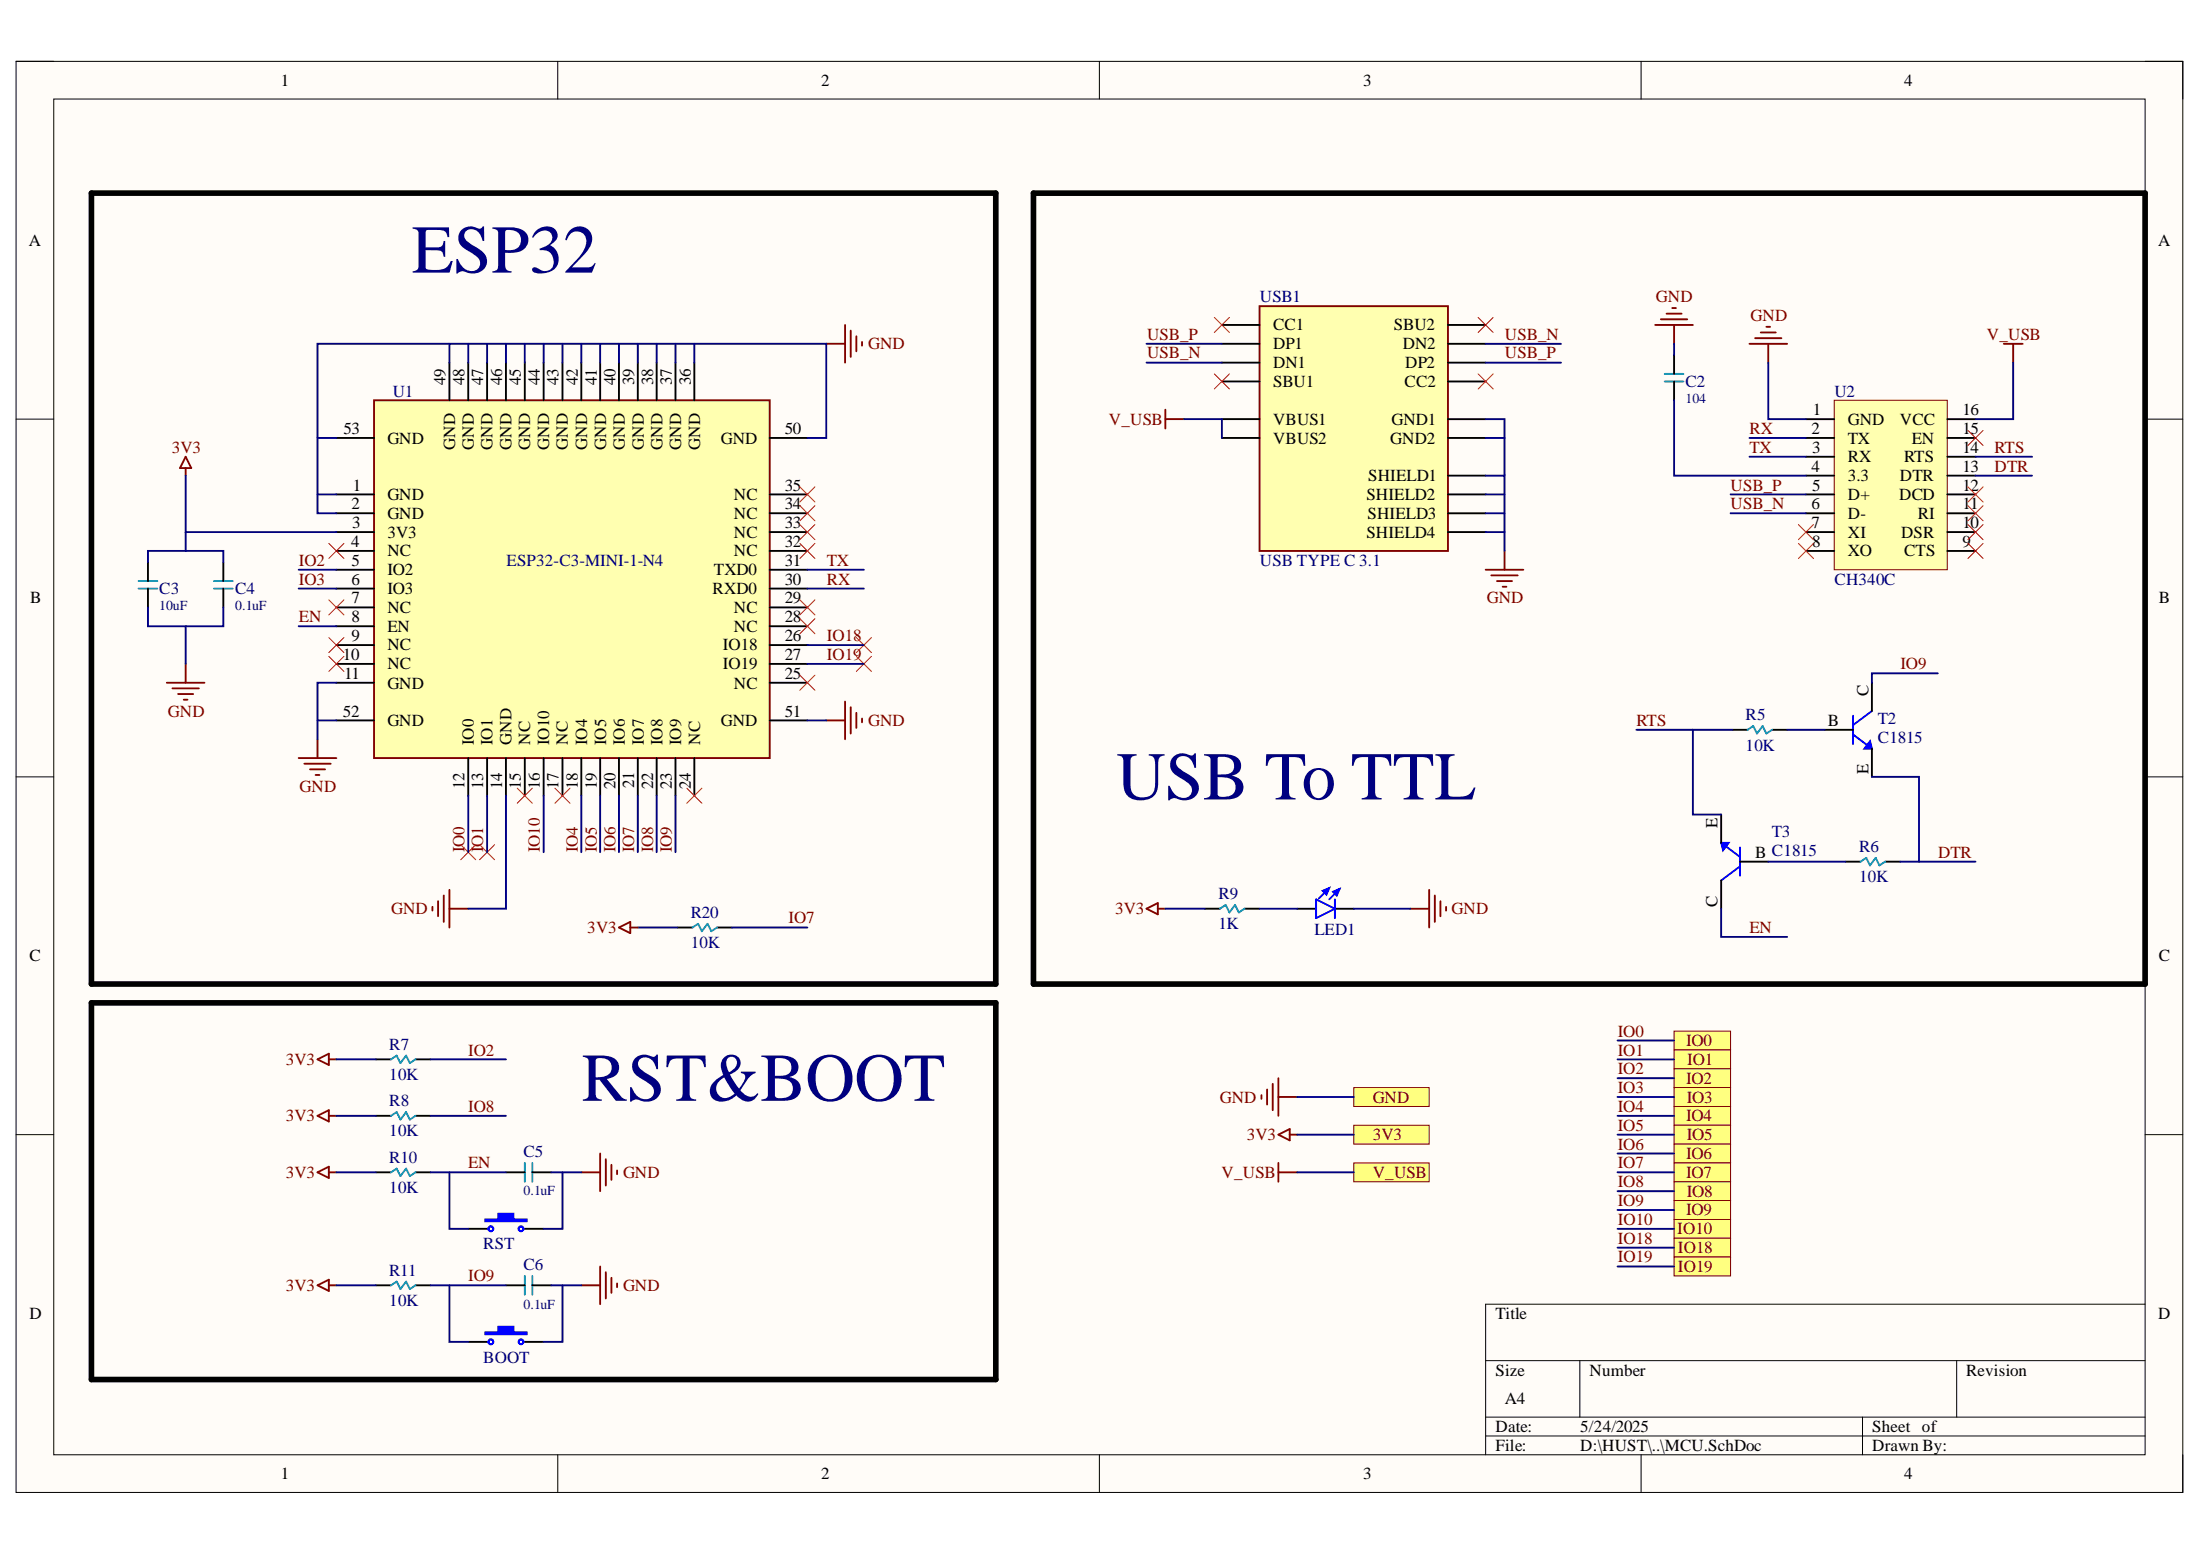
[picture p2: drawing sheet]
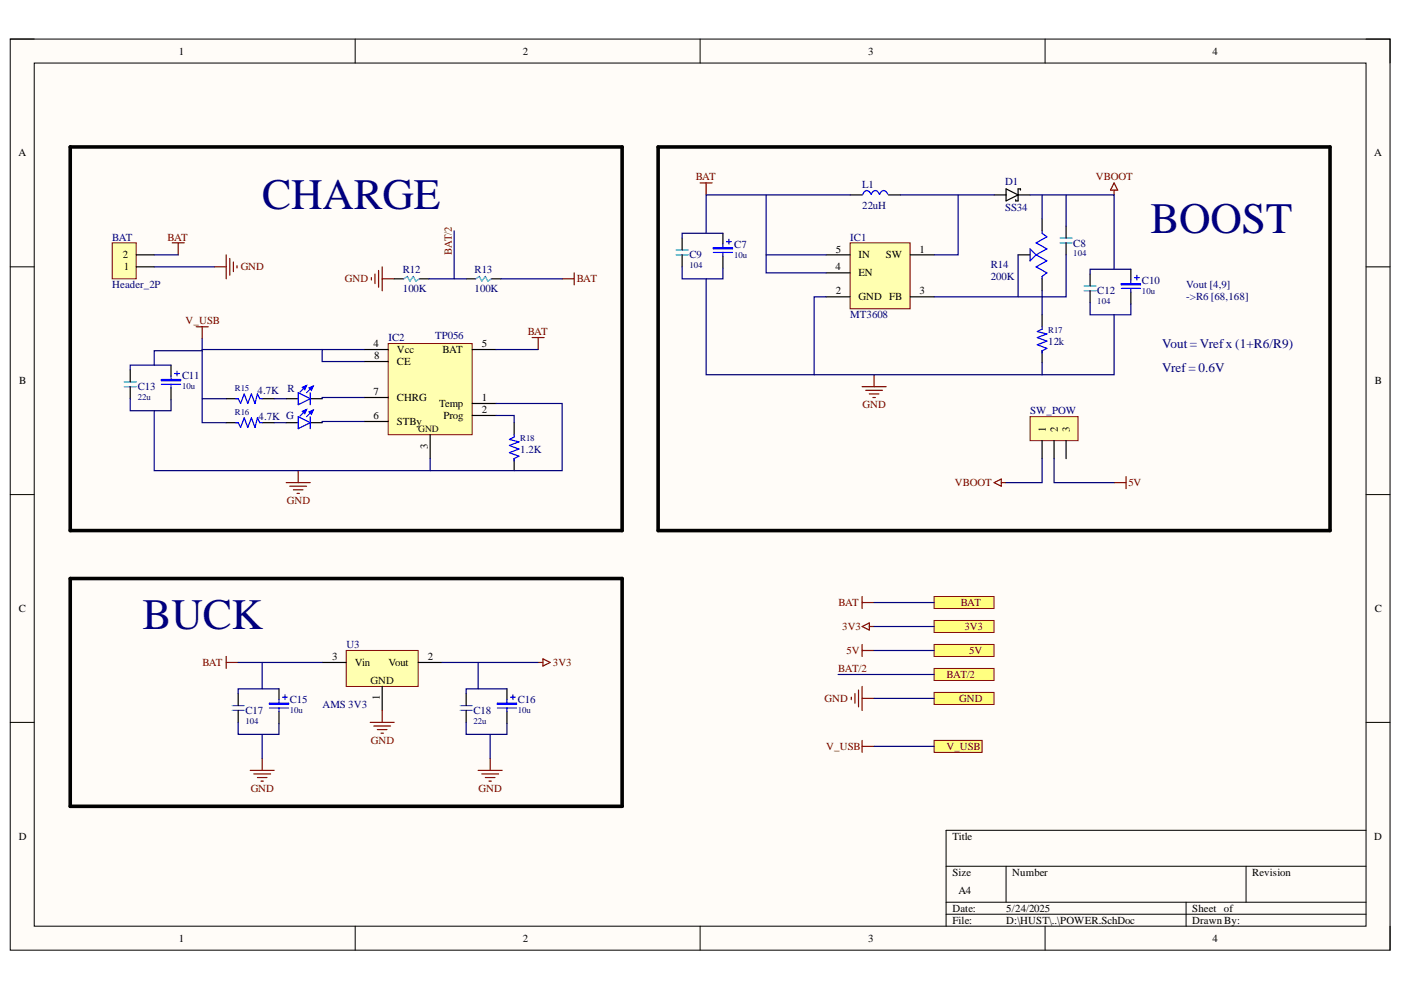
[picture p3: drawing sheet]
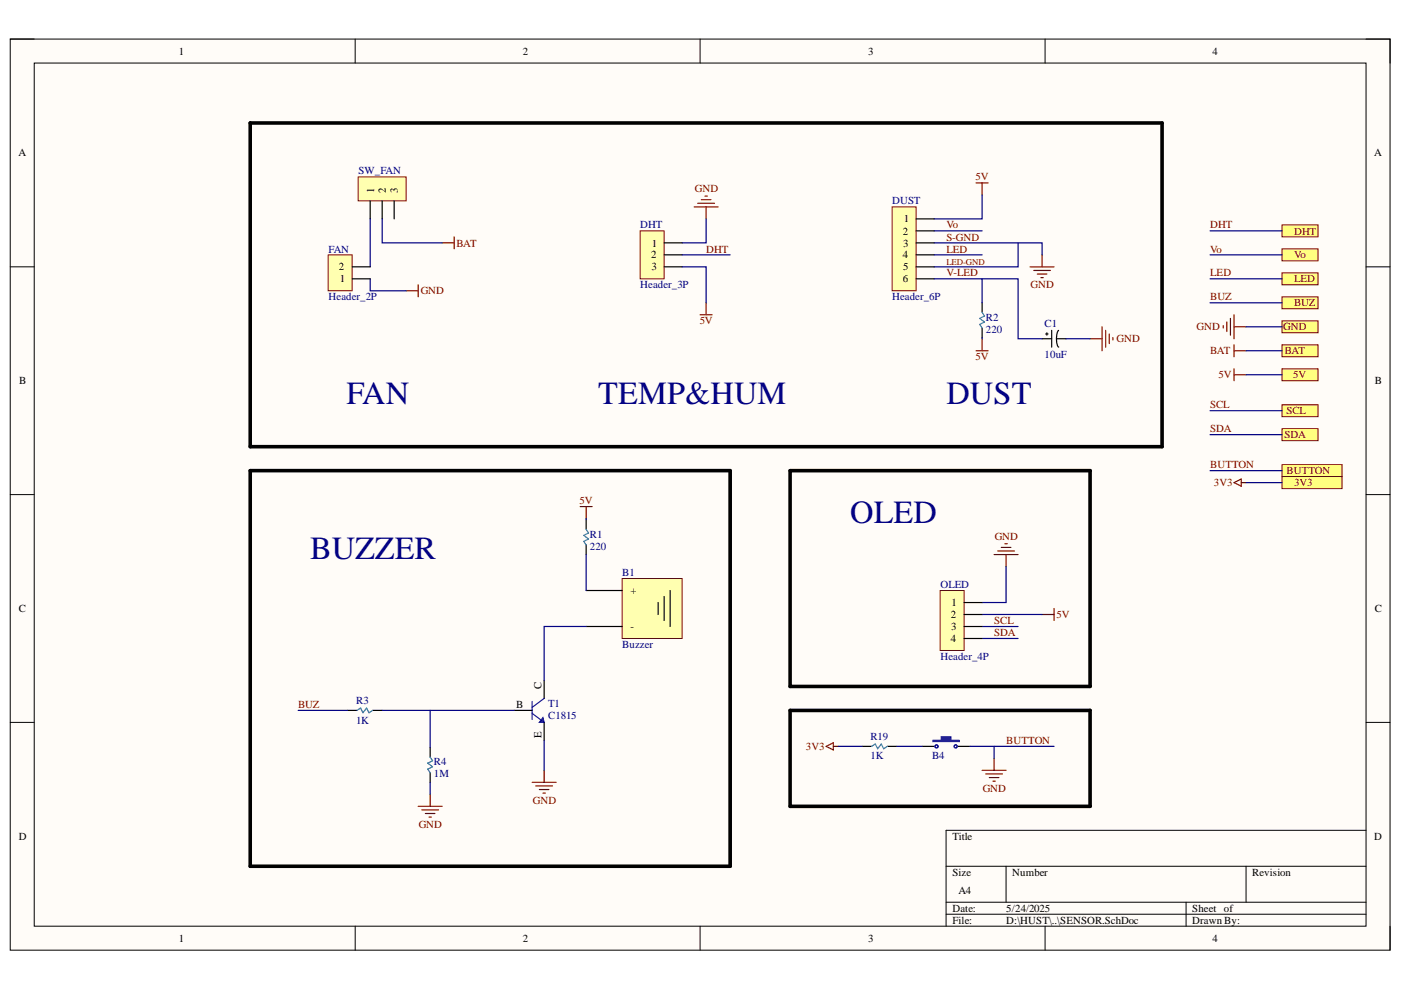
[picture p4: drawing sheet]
# Altium project PCB_Project.PrjPcb
4 sheets, 62 parts. Net scope: hierarchical (ports join the sheet entries above them; power ports are global).
Board file: AIR_QUALITY.PcbDoc
Sheets:
  AIR_QUALITY.SchDoc
    Designator = SENSOR.SchDoc
    Designator = POWER.SchDoc
    MCU.SchDoc = MCU.SchDoc

## Sheet AIR_QUALITY.SchDoc
size A4; SheetNumber: 1; SheetTotal: 4

### Sub-sheets
Designator = SENSOR.SchDoc: DHT, Vo, LED, BUZ, GND, BAT, 5V, SCL, SDA, BUTTON, 3V3
Designator = POWER.SchDoc: 5V, BAT/2, BAT, 3V3, GND, V_USB
MCU.SchDoc = MCU.SchDoc: GND, 3V3, V_USB, IO0, IO1, IO2, IO3, IO4, IO5, IO6, IO7, IO8, IO9, IO10, IO18, IO19

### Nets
3V3: sheet Designator/3V3, sheet Designator/3V3, sheet MCU.SchDoc/3V3
5V: sheet Designator/5V, sheet Designator/5V
BAT: sheet Designator/BAT, sheet Designator/BAT
BUTTON: sheet Designator/GND, sheet Designator/BUTTON, sheet Designator/GND, sheet MCU.SchDoc/GND, sheet MCU.SchDoc/IO10  [also labelled GND]
V_USB: sheet Designator/V_USB, sheet MCU.SchDoc/V_USB
BAT/2: sheet Designator/BAT/2, sheet MCU.SchDoc/IO3
BUZ: sheet Designator/BUZ, sheet MCU.SchDoc/IO18
DHT: sheet Designator/DHT, sheet MCU.SchDoc/IO6
LED: sheet Designator/LED, sheet MCU.SchDoc/IO5  [project net IO5]
SCL: sheet Designator/SCL, sheet MCU.SchDoc/IO7  [project net IO7]
SDA: sheet Designator/SDA, sheet MCU.SchDoc/IO8  [project net IO8]
Vo: sheet Designator/Vo, sheet MCU.SchDoc/IO4  [project net IO4]

## Sheet SENSOR.SchDoc
size A4; SheetNumber: 4; SheetTotal: 4

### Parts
B1  Buzzer  [Buzzer]
B4  BUTTON  [BUTTON 3x4x2]  (value not drawn)
C1  10uF  [CAP 5x11]
DHT  Header_3P  [3P_1.5_V]
DUST  Header_6P  [6P_1.5_V]
FAN  Header_2P  [2P_1.5_V]
OLED  Header_4P  [4P_1.5_V]
R1  220  [RES 0603]
R2  220  [RES 0603]
R3  1K  [RES 0603]
R4  1M  [RES 0603]
R19  1K  [RES 0603]
SW_FAN  SWITCH  [Switch SK12D07]  (value not drawn)
T1  C1815  [C1815]

### Blocks framed on the sheet
BUZZER: B1 R1 R3 R4 T1
OLED: OLED

### Ports
3V3, 5V, BAT, BUTTON, BUZ, DHT, GND, LED, SCL, SDA, Vo

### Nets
3V3: R19.2 ; port 3V3
5V: DHT.3 DUST.1 OLED.2 R1.1 R2.2 ; port 5V
BAT: SW_FAN.2 ; port BAT
BUTTON: B4.2 C1.2 DHT.1 DUST.3 DUST.5 FAN.1 OLED.1 R4.2 T1.E ; port GND, port BUTTON  [also labelled GND, LED-GND, S-GND]
BUZ: R3.1 ; port BUZ
DHT: DHT.2 ; port DHT
LED: DUST.4 ; port LED  [project net IO5]
SCL: OLED.3 ; port SCL  [project net IO7]
SDA: OLED.4 ; port SDA  [project net IO8]
V-LED: C1.1 DUST.6 R2.1
Vo: DUST.2 ; port Vo  [project net IO4]
NetB1_+: B1.+ R1.2
NetB1_-: B1.- T1.C
NetB4_1: B4.1 R19.1
NetFAN_2: FAN.2 SW_FAN.1
NetR3_2: R3.2 R4.1 T1.B

Not connected (* = marked no-connect by the designer): SW_FAN 3

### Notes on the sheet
- FAN
- TEMP&HUM
- DUST
- sửa nút nhấn bị sai logic

## Sheet POWER.SchDoc
size A4; SheetNumber: 3; SheetTotal: 4

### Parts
BAT  Header_2P  [2P_1.5_V]
C7  10u  [CAP_T 3216 (1208)]
C8  104  [CAP 0603]
C9  104  [CAP 0603]
C10  10u  [CAP_T 3216 (1208)]
C11  10u  [CAP_T 3216 (1208)]
C12  104  [CAP 0603]
C13  22u  [CAP 0603]
C15  10u  [CAP_T 3216 (1208)]
C16  10u  [CAP_T 3216 (1208)]
C17  104  [CAP 0603]
C18  22u  [CAP 0603]
D1  SS34  [DO214AC-SMA]
G  Green  [LED 0603]  (value not drawn)
IC1  MT3608  [SOT23-6]
IC2  TP056  [SOIC 8]
L1  22uH  [INDUCTOR 0630]
R  Green  [LED 0603]  (value not drawn)
R12  100K  [RES 0603]
R13  100K  [RES 0603]
R14  200K  [RES VARIABLE]
R15  4.7K  [RES 0603]
R16  4.7K  [RES 0603]
R17  12k  [RES 0603]
R18  1.2K  [RES 0603]
SW_POW  SWITCH  [Switch SK12D07]  (value not drawn)
U3  AMS 3V3  [SOT223]

### Blocks framed on the sheet
CHARGE: BAT C11 C13 G IC2 R R12 R13 R15 R16 R18
BOOST: C7-C10 C12 D1 IC1 L1 R14 R17 SW_POW
BUCK: C15-C18 U3

### Ports
3V3, 5V, BAT, BAT/2, GND, V_USB

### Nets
3V3: C16.1 C18.2 U3.2(Vout) ; port 3V3
5V: SW_POW.2 ; port 5V
BAT: BAT.2 C7.1 C9.2 C15.1 C17.2 IC1.4(EN) IC1.5(IN) IC2.5(BAT) L1.1 R13.1 U3.3(Vin) ; port BAT
GND: BAT.1 C7.2 C9.1 C10.2 C11.2 C12.1 C13.1 C15.2 C16.2 C17.1 C18.1 IC1.2(GND) IC2.1(Temp) IC2.3(Gnd) R12.2 R17.1 R18.1 U3.1(gnd) ; port GND  [project net BUTTON]
V_USB: C11.1 C13.2 IC2.4(Vcc) IC2.8(CE) R15.1 R16.1 ; port V_USB
VBOOT: C8.2 C10.1 C12.2 D1.K R14.1 SW_POW.1
BAT/2: R12.1 R13.2 ; port BAT/2
NetC8_1: C8.1 IC1.3(FB) R14.2 R14.3 R17.2
NetD1_A: D1.A IC1.1(SW) L1.2
NetG_A: G.A R16.2
NetG_K: G.K IC2.6(STBy)
NetIC2_2: IC2.2(Prog) R18.2
NetIC2_7: IC2.7(CHRG) R.K
NetR_A: R.A R15.2

Not connected (* = marked no-connect by the designer): SW_POW 3

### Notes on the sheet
- Vout [4,9]
- ->R6 [68,168]
- Vout = Vref x (1+R6/R9)
- Vref = 0.6V
- xem lại chỗ công tắc nguồn

## Sheet MCU.SchDoc
size A4; SheetNumber: 2; SheetTotal: 4

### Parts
BOOT  BUTTON  [BUTTON 3x4x2]  (value not drawn)
C2  104  [CAP 0603]
C3  10uF  [CAP 0603]
C4  0.1uF  [CAP 0603]
C5  0.1uF  [CAP 0603]
C6  0.1uF  [CAP 0603]
LED1  Green  [LED 0603]  (value not drawn)
R5  10K  [RES 0603]
R6  10K  [RES 0603]
R7  10K  [RES 0603]
R8  10K  [RES 0603]
R9  1K  [RES 0603]
R10  10K  [RES 0603]
R11  10K  [RES 0603]
R20  10K  [RES 0603]
RST  BUTTON  [BUTTON 3x4x2]  (value not drawn)
T2  C1815  [C1815]
T3  C1815  [C1815]
U1  ESP32-C3-MINI-1-N4  [ESP32-C3-MINI-1-N4]
U2  CH340C  [SOP16]
USB1  USB TYPE C 3.1  [USB TYPE C 3.1]

### Blocks framed on the sheet
ESP32: C3 C4 R20 U1
USB To TTL: C2 LED1 R5 R6 R9 T2 T3 U2 USB1
RST&BOOT: BOOT C5 C6 R7 R8 R10 R11 RST

### Ports
3V3, GND, IO0, IO1, IO2, IO3, IO4, IO5, IO6, IO7, IO8, IO9, IO10, IO18, IO19, V_USB

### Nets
3V3: C3.2 C4.2 R7.2 R8.2 R9.2 R10.2 R11.2 R20.2 U1.3(3V3) ; port 3V3
GND: BOOT.2 C2.2 C3.1 C4.1 C5.2 C6.2 LED1.K RST.2 U1.1(GND) U1.2(GND) U1.11(GND) U1.14(GND) U1.16(IO10) U1.36(GND) U1.37(GND) U1.38(GND) U1.39(GND) U1.40(GND) U1.41(GND) U1.42(GND) U1.43(GND) U1.44(GND) U1.45(GND) U1.46(GND) U1.47(GND) U1.48(GND) U1.49(GND) U1.50(GND) U1.51(GND) U1.52(GND) U1.53(GND) U2.1(GND) USB1.A1B12(GND1) USB1.B1A12(GND2) USB1.SH1(SHIELD1) USB1.SH2(SHIELD2) USB1.SH3(SHIELD3) USB1.SH4(SHIELD4) ; port IO10, port GND  [also labelled IO10]  [project net BUTTON]
V_USB: U2.16(VCC) USB1.A4B9(VBUS1) USB1.B4A9(VBUS2) ; port V_USB
DTR: R6.1 T2.E U2.13(DTR)
EN: C5.1 R10.1 RST.1 T3.C U1.8(EN)
IO0: U1.12(IO0) ; port IO0
IO1: U1.13(IO1) ; port IO1
IO2: R7.1 U1.5(IO2) ; port IO2
IO3: U1.6(IO3) ; port IO3  [project net BAT/2]
IO4: U1.18(IO4) ; port IO4
IO5: U1.19(IO5) ; port IO5
IO6: U1.20(IO6) ; port IO6  [project net DHT]
IO7: R20.1 U1.21(IO7) ; port IO7
IO8: R8.1 U1.22(IO8) ; port IO8
IO9: BOOT.1 C6.1 R11.1 T2.C U1.23(IO9) ; port IO9
IO18: U1.26(IO18) ; port IO18  [project net BUZ]
IO19: U1.27(IO19) ; port IO19
RTS: R5.2 T3.E U2.14(RTS)
RX: U1.30(RXD0) U2.2(TX)
TX: U1.31(TXD0) U2.3(RX)
USB_N: U2.6(D-) USB1.A7(DN1) USB1.B7(DN2)
USB_P: U2.5(D+) USB1.A6(DP1) USB1.B6(DP2)
NetC2_1: C2.1 U2.4(3.3)
NetLED1_A: LED1.A R9.1
NetR5_1: R5.1 T2.B
NetR6_2: R6.2 T3.B

Not connected (* = marked no-connect by the designer): U1 4(NC)* 7(NC)* 9(NC)* 10(NC)* 15(NC)* 17(NC)* 24(NC)* 25(NC)* 28(NC)* 29(NC)* 32(NC)* 33(NC)* 34(NC)* 35(NC)*; U2 7(XI)* 8(XO)* 9(CTS)* 10(DSR)* 11(RI)* 12(DCD)* 15(EN)*; USB1 A5(CC1)* A8(SBU1)* B5(CC2)* B8(SBU2)*

## Nets that join several sheets
3V3: SENSOR (R19.2), POWER (C16.1 C18.2 U3.2), MCU (9 pins)
5V: SENSOR (5 pins), POWER (SW_POW.2)
BAT: SENSOR (SW_FAN.2), POWER (11 pins)
BUTTON: SENSOR (9 pins), POWER (18 pins), MCU (38 pins)
V_USB: POWER (6 pins), MCU (U2.16 USB1.A4B9 USB1.B4A9)
BAT/2: POWER (R12.1 R13.2), MCU (U1.6)
BUZ: SENSOR (R3.1), MCU (U1.26)
DHT: SENSOR (DHT.2), MCU (U1.20)
IO4: SENSOR (DUST.2), MCU (U1.18)
IO5: SENSOR (DUST.4), MCU (U1.19)
IO7: SENSOR (OLED.3), MCU (R20.1 U1.21)
IO8: SENSOR (OLED.4), MCU (R8.1 U1.22)
